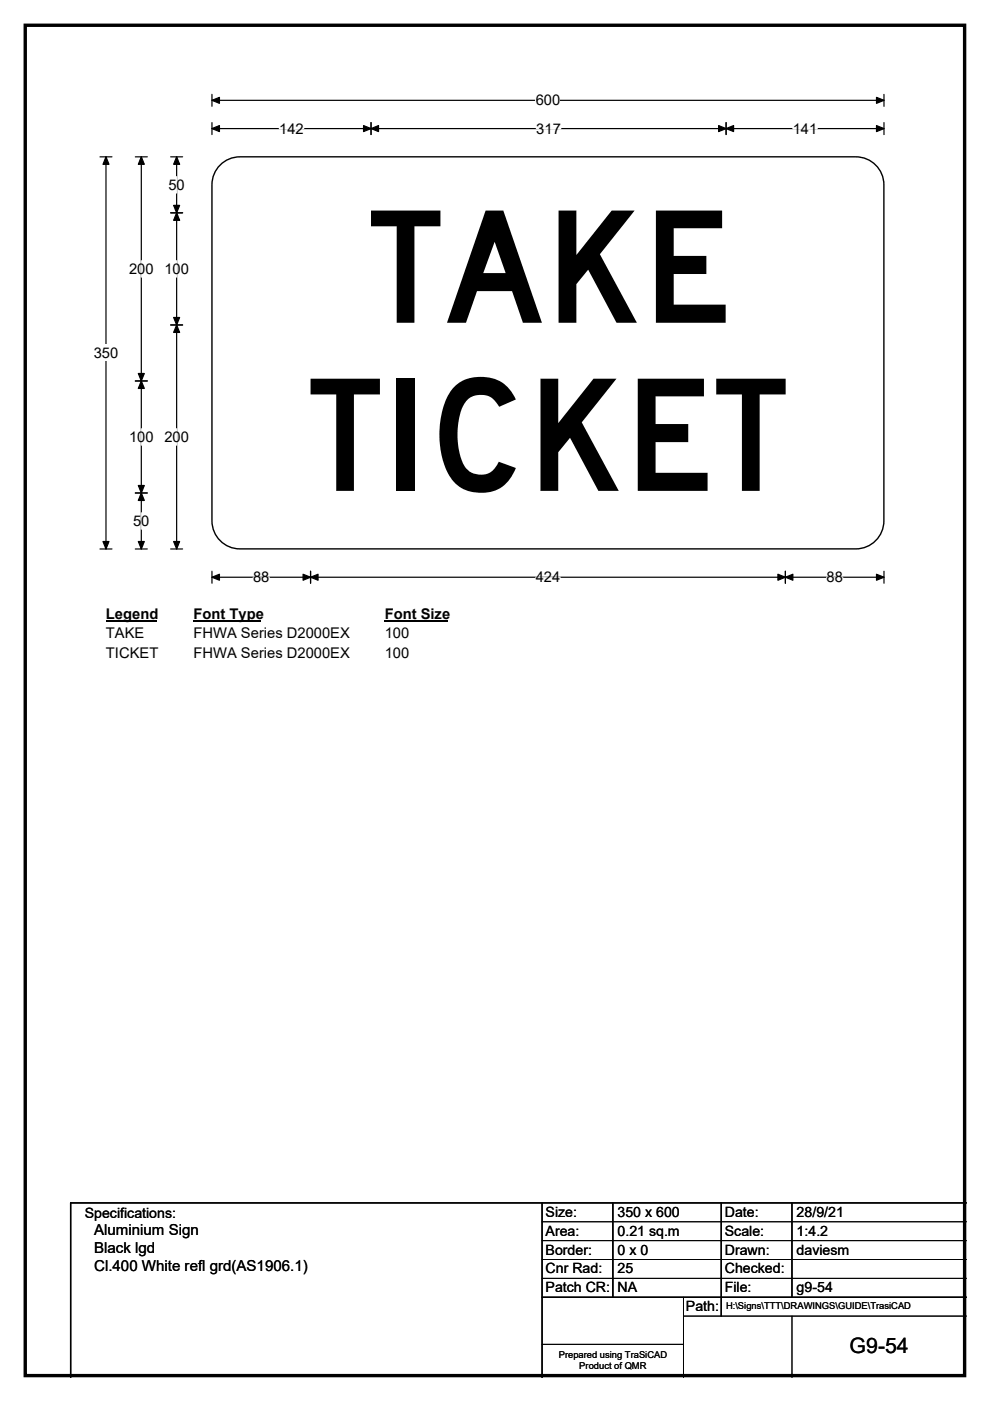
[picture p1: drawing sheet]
<svg xmlns="http://www.w3.org/2000/svg" width="210mm" height="297mm" viewBox="0 0 210 297" stroke-linecap="round" stroke-linejoin="round" font-family="sans-serif">
<path d="M5.4 5.4h199.2v286.3h-199.2z" fill="none" stroke="#000" stroke-width=".72"/>
<path d="M45 21.3h142.5M45 20v2.5M187.5 20v2.5" fill="none" stroke="#000" stroke-width=".25"/>
<path d="M45 21.3l1.5-.7v1.3zM185.9 20.6l1.6 .7-1.6 .6z" fill="#000" stroke="#000" stroke-width=".25"/>
<path d="M113.6 19.5h5.2v3.5h-5.2z" fill="#fff"/>
<g fill="none" stroke="#000" stroke-width=".25">
<path d="M21.2 33.3h2.5M22.5 33.3v83.1M45 27.3h142.5M45 26v2.5M78.7 26v2.5M154 26v2.5M187.5 26v2.5M21.2 116.4h2.5M45 121.1v2.6M45 122.4h142.5M65.9 121.1v2.6M166.6 121.1v2.6"/>
<path d="M187.5 121.1v2.6"/>
</g>
<g fill="#000" stroke="#000" stroke-width=".25">
<path d="M22.5 33.3l.6 1.5h-1.3zM45 27.3l1.5-.7v1.3zM78.7 27.3l1.6-.7v1.3zM77.1 26.6l1.6 .7-1.6 .6zM152.4 26.6l1.6 .7-1.6 .6zM154 27.3l1.6-.7v1.3zM185.9 26.6l1.6 .7-1.6 .6zM21.8 114.8h1.3l-.6 1.6zM45 122.4l1.5-.6v1.2zM65.9 122.4l1.6-.6v1.2zM64.3 121.8l1.6 .6-1.6 .6zM165 121.8l1.6 .6-1.6 .6z"/>
<path d="M166.6 122.4l1.6-.6v1.2zM185.9 121.8l1.6 .6-1.6 .6z"/>
</g>
<path d="M59.2 27.3h5.2M113.7 27.3h5.3M168.1 27.3h5.3M53.7 122.4h3.5M113.6 122.4h5.2M175.3 122.4h3.5" fill="none" stroke="#fff" stroke-width=".25"/>
<path d="M19.9 73.1h5.2v3.5h-5.2z" fill="#fff"/>
<path d="M28.7 33.3h2.5M30 33.3v83.1M36.2 33.3h2.5M37.5 33.3v83.1M36.2 45.1h2.5M36.2 68.9h2.5M28.7 80.8h2.5M28.7 104.5h2.5M28.7 116.4h2.5M36.2 116.4h2.5" fill="none" stroke="#000" stroke-width=".25"/>
<path d="M30 33.3l.6 1.5h-1.3zM37.5 33.3l.6 1.5h-1.3zM37.5 45.1l.6 1.6h-1.3zM36.8 43.5h1.3l-.6 1.6zM36.8 67.3h1.3l-.6 1.6zM37.5 68.9l.6 1.6h-1.3zM30 80.8l.6 1.6h-1.3zM29.3 79.2h1.3l-.6 1.6zM29.3 102.9h1.3l-.6 1.6zM30 104.5l.6 1.6h-1.3zM29.3 114.8h1.3l-.6 1.6zM36.8 114.8h1.3l-.6 1.6z" fill="#000" stroke="#000" stroke-width=".25"/>
<path d="M37.5 37.4v3.5M30 55.3v3.5M37.5 55.3v3.5M30 90.9v3.5M37.5 90.9v3.5M30 108.7v3.5" fill="none" stroke="#fff" stroke-width=".25"/>
<path d="M22.5 128.4h10.7v3.5h-10.7z" fill="#fff"/>
<path d="M22.5 131.7h10.7" fill="none" stroke="#000" stroke-width=".32"/>
<path d="M41 128.4h14.5v3.5h-14.5z" fill="#fff"/>
<path d="M41 131.7h14.5" fill="none" stroke="#000" stroke-width=".32"/>
<path d="M81.6 128.4h13.5v3.5h-13.5z" fill="#fff"/>
<path d="M81.6 131.7h13.5" fill="none" stroke="#000" stroke-width=".32"/>
<g fill="#fff">
<path d="M22.5 132.6h8.1v3.5h-8.1z"/>
<path d="M41 132.6h33.1v3.5h-33.1z"/>
<path d="M81.6 132.6h5.2v3.5h-5.2z"/>
<path d="M22.5 136.8h11v3.5h-11z"/>
<path d="M41 136.8h33.1v3.5h-33.1z"/>
<path d="M81.6 136.8h5.2v3.5h-5.2z"/>
</g>
<path d="M46.7 35a5.9 5.9 0 0 1 4.2-1.7h130.6a5.9 5.9 0 0 1 6 5.9v71.2a6 6 0 0 1-6 6h-130.6a5.9 5.9 0 0 1-5.9-6v-71.2a5.9 5.9 0 0 1 1.7-4.2z" fill-rule="evenodd" fill="#fff" stroke="#fff" stroke-width=".21"/>
<path d="M46.7 35a5.9 5.9 0 0 1 4.2-1.7h130.6a5.9 5.9 0 0 1 6 5.9v71.2a6 6 0 0 1-6 6h-130.6a5.9 5.9 0 0 1-5.9-6v-71.2a5.9 5.9 0 0 1 1.7-4.2zM115 255v37M130 255v20M153 255v24M168 255v20M205 255h-190v37M115 275h90" fill="none" stroke="#000" stroke-width=".3"/>
<path d="M115 259h90M115 263h90M115 267h90M115 271h90M145 279h60M145 275v17M168 279v13M115 285h30" fill="none" stroke="#000" stroke-width=".21"/>
<g font-size="33">
<text x="78" y="68.4">TAKE</text>
<text x="65.2" y="104.1">TICKET</text>
</g>
<text font-size="4.5" x="180.2" y="286.9">G9-54</text>
<g font-size="3.2">
<text x="20" y="261.9">Aluminium Sign</text>
<text x="20" y="265.7">Black lgd</text>
<text x="20" y="269.6">Cl.400 White refl grd(AS1906.1)</text>
</g>
<g font-size="3.1">
<text x="113.6" y="22.3">600</text>
<text x="59.2" y="28.3">142</text>
<text x="113.7" y="28.3">317</text>
<text x="168.1" y="28.3">141</text>
<text x="35.7" y="40.2">50</text>
<text x="27.4" y="58.1">200</text>
<text x="34.9" y="58.1">100</text>
<text x="19.9" y="75.9">350</text>
<text x="27.4" y="93.7">100</text>
<text x="34.9" y="93.7">200</text>
<text x="28.2" y="111.5">50</text>
<text x="53.7" y="123.4">88</text>
<text x="113.6" y="123.4">424</text>
<text x="175.3" y="123.4">88</text>
<text x="22.5" y="131.2">Legend</text>
<text x="41" y="131.2">Font Type</text>
<text x="81.6" y="131.2">Font Size</text>
<text x="22.5" y="135.4">TAKE</text>
<text x="41" y="135.4">FHWA Series D2000EX</text>
<text x="81.6" y="135.4">100</text>
<text x="22.5" y="139.6">TICKET</text>
<text x="41" y="139.6">FHWA Series D2000EX</text>
<text x="81.6" y="139.6">100</text>
</g>
<g font-size="3">
<text x="115.7" y="258">Size:</text>
<text x="131" y="258">350 x 600</text>
<text x="153.7" y="258">Date:</text>
<text x="169" y="258">28/9/21</text>
<text x="18" y="258.2">Specifications:</text>
<text x="115.7" y="262">Area:</text>
<text x="131" y="262">0.21 sq.m</text>
<text x="153.7" y="262">Scale:</text>
<text x="169" y="262">1:4.2</text>
<text x="115.7" y="266">Border:</text>
<text x="115.7" y="270">Cnr Rad:</text>
<text x="131" y="266">0 x 0</text>
<text x="131" y="270">25</text>
<text x="153.7" y="266">Drawn:</text>
<text x="153.7" y="270">Checked:</text>
<text x="169" y="266">daviesm</text>
<text x="115.7" y="274">Patch CR:</text>
<text x="131" y="274">NA</text>
<text x="153.7" y="274">File:</text>
<text x="169" y="274">g9-54</text>
<text x="145.5" y="278">Path:</text>
</g>
<g font-size="2">
<text x="154" y="277.6">H:\Signs\TTT\DRAWINGS\GUIDE\TrasiCAD</text>
<text x="118.5" y="287.8">Prepared using TraSiCAD</text>
<text x="122.9" y="290.2">Product of QMR</text>
</g>
</svg>
